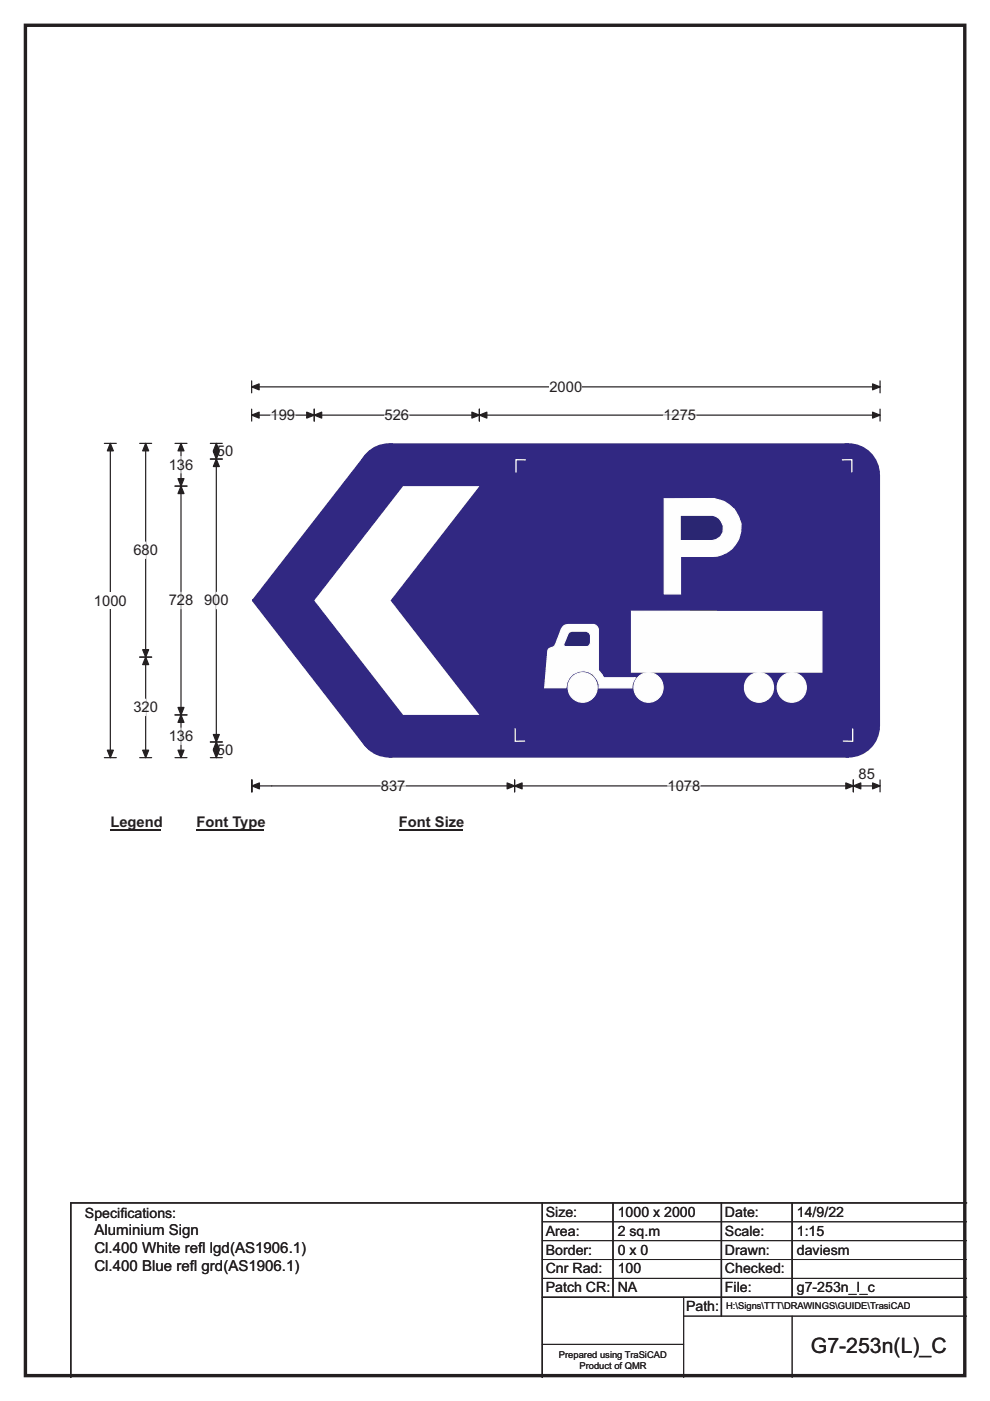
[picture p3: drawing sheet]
<svg xmlns="http://www.w3.org/2000/svg" width="210mm" height="297mm" viewBox="0 0 210 297" stroke-linecap="round" stroke-linejoin="round" font-family="sans-serif">
<path d="M5.4 5.4h199.2v286.3h-199.2z" fill="none" stroke="#231f20" stroke-width=".72"/>
<path d="M53.4 82h133.3M53.4 80.8v2.5M186.7 80.8v2.5" fill="none" stroke="#231f20" stroke-width=".25"/>
<g fill="#231f20" stroke="#231f20" stroke-width=".25">
<path d="M53.4 82l1.6-.6v1.3z" fill-rule="evenodd"/>
<path d="M185.1 81.4l1.6 .6-1.6 .7z" fill-rule="evenodd"/>
</g>
<path d="M116.5 80.3h7v3.5h-7z" fill="#fff"/>
<g fill="none" stroke="#231f20" stroke-width=".25">
<path d="M22.1 94h2.6M23.4 94v66.6M53.4 88h133.3M53.4 86.7v2.6M66.6 86.7v2.6M101.7 86.7v2.6M186.7 86.7v2.6M22.1 160.6h2.6M53.4 165.4v2.5M53.4 166.6h133.3M109.1 165.4v2.5M181 165.4v2.5"/>
<path d="M186.7 165.4v2.5"/>
</g>
<g fill="#231f20" stroke="#231f20" stroke-width=".25">
<path d="M66.6 88l1.6-.6v1.2z" fill-rule="evenodd"/>
<path d="M100.1 87.4l1.6 .6-1.6 .6z" fill-rule="evenodd"/>
<path d="M53.4 88l1.6-.6v1.2z" fill-rule="evenodd"/>
<path d="M65.1 87.4l1.5 .6-1.5 .6z" fill-rule="evenodd"/>
<path d="M101.7 88l1.6-.6v1.2z" fill-rule="evenodd"/>
<path d="M185.1 87.4l1.6 .6-1.6 .6z" fill-rule="evenodd"/>
<path d="M53.4 166.6l1.6-.6v1.3z" fill-rule="evenodd"/>
<path d="M107.6 166l1.5 .6-1.5 .7z" fill-rule="evenodd"/>
<path d="M109.1 166.6l1.6-.6v1.3z" fill-rule="evenodd"/>
<path d="M179.4 166l1.6 .6-1.6 .7z" fill-rule="evenodd"/>
<path d="M181 166.6l1.6-.6v1.3z" fill-rule="evenodd"/>
<path d="M185.1 166l1.6 .6-1.6 .7z" fill-rule="evenodd"/>
<path d="M23.4 94l.6 1.6h-1.2z" fill-rule="evenodd"/>
<path d="M22.8 159h1.2l-.6 1.6z" fill-rule="evenodd"/>
</g>
<path d="M57.4 88h5.2M81.6 88h5.2M140.7 88h7M80.8 166.6h5.2M141.6 166.6h6.9" fill="none" stroke="#fff" stroke-width=".25"/>
<path d="M19.9 125.6h7v3.5h-7z" fill="#fff"/>
<g fill="none" stroke="#231f20" stroke-width=".25">
<path d="M29.6 94h2.6M30.9 94v66.6M37.1 94h2.6M38.4 94v66.6M44.6 94h2.6M44.6 97.3h2.6M45.9 94v66.6M37.1 103.1h2.6M29.6 139.3h2.6M37.1 151.6h2.6M44.6 157.3h2.6M29.6 160.6h2.6"/>
<path d="M37.1 160.6h2.6M44.6 160.6h2.6"/>
</g>
<g fill="#231f20" stroke="#231f20" stroke-width=".25">
<path d="M30.9 139.3l.6 1.6h-1.2z" fill-rule="evenodd"/>
<path d="M30.3 159h1.2l-.6 1.6z" fill-rule="evenodd"/>
<path d="M30.9 94l.6 1.6h-1.2z" fill-rule="evenodd"/>
<path d="M30.3 137.7h1.2l-.6 1.6z" fill-rule="evenodd"/>
<path d="M38.4 103.1l.6 1.6h-1.2z" fill-rule="evenodd"/>
<path d="M37.8 150h1.2l-.6 1.6z" fill-rule="evenodd"/>
<path d="M38.4 94l.6 1.6h-1.2z" fill-rule="evenodd"/>
<path d="M37.8 101.5h1.2l-.6 1.6z" fill-rule="evenodd"/>
<path d="M38.4 151.6l.6 1.6h-1.2z" fill-rule="evenodd"/>
<path d="M37.8 159h1.2l-.6 1.6z" fill-rule="evenodd"/>
<path d="M45.9 97.3l.6 1.6h-1.3z" fill-rule="evenodd"/>
<path d="M45.2 155.7h1.3l-.6 1.6z" fill-rule="evenodd"/>
<path d="M45.9 94l.6 1.6h-1.3z" fill-rule="evenodd"/>
<path d="M45.2 95.7h1.3l-.6 1.6z" fill-rule="evenodd"/>
<path d="M45.9 157.3l.6 1.6h-1.3z" fill-rule="evenodd"/>
<path d="M45.2 159h1.3l-.6 1.6z" fill-rule="evenodd"/>
</g>
<path d="M38.4 96.8v3.5M30.9 114.9v3.5M38.4 125.6v3.5M45.9 125.6v3.5M30.9 148.2v3.5M38.4 154.4v3.5" fill="none" stroke="#fff" stroke-width=".25"/>
<path d="M23.4 172.6h10.8v3.5h-10.8z" fill="#fff"/>
<path d="M23.4 175.9h10.8" fill="none" stroke="#231f20" stroke-width=".32"/>
<path d="M41.6 172.6h14.5v3.5h-14.5z" fill="#fff"/>
<path d="M41.6 175.9h14.5" fill="none" stroke="#231f20" stroke-width=".32"/>
<path d="M84.6 172.6h13.5v3.5h-13.5z" fill="#fff"/>
<path d="M84.6 175.9h13.5" fill="none" stroke="#231f20" stroke-width=".32"/>
<g fill="#fff">
<path d="M23.4 176.8h.9v3.5h-.9z"/>
<path d="M41.6 176.8h35.5v3.5h-35.5z"/>
<path d="M84.6 176.8h5.2v3.5h-5.2z"/>
</g>
<g fill="#312882">
<path d="M77.3 96.6l5.2-2.6h97.5l6.7 6.7v53.3l-6.7 6.6h-97.5l-5.2-2.5-23.8-30.6v-.4z" fill-rule="evenodd"/>
<circle cx="82.5" cy="100.7" r="6.7"/>
<circle cx="53.8" cy="127.3" r=".34"/>
<circle cx="82.5" cy="154" r="6.7"/>
<circle cx="180" cy="154" r="6.7"/>
<circle cx="180" cy="100.7" r="6.7"/>
</g>
<path d="M85.5 103.1h16.2l-18.9 24.2 18.9 24.3h-16.2l-18.9-24.3z" fill-rule="evenodd" fill="#fff"/>
<path d="M111.5 97.5h-2.1v2.7M178.6 97.5h2.1v2.7M109.3 154.4v2.8l2.1-.1M180.8 154.4v2.8l-2.1-.1" fill="none" stroke="#fefefe" stroke-width=".26"/>
<g fill="#fefefe" stroke="#fefefe" stroke-width=".26">
<path d="M119.3 133l.3-.3 .9-.3h5.5l.4 .2 .5 .8v8.7l1.2 1.6h6.6l-.6 1.4-.1 .7h-6.9a3.5 3.5 0 0 0-3.5-3.6 3.5 3.5 0 0 0-3.6 3.6h-4.5l.7-7.9a1.56 1.56 0 0 1 1.2-.8l.4-.5z" fill-rule="evenodd"/>
<circle cx="123.6" cy="145.8" r="3.1"/>
<circle cx="137.5" cy="145.8" r="3.1"/>
</g>
<path d="M120.7 134l.6-.2h3.1a1.05 1.05 0 0 1 .9 .9v1.5a.98 .98 0 0 1-1 .9l-4.6-.1-.1-.5z" fill-rule="evenodd" fill="#2a2672" stroke="#fefefe" stroke-width=".26"/>
<g fill="#fefefe" stroke="#fefefe" stroke-width=".26">
<path d="M133.9 129.6l40.4 .1v12.8h-40.4z" fill-rule="evenodd"/>
<path d="M140.9 105.8l10.6-.1a6.2 6.2 0 0 1 5.2 8.6 6.1 6.1 0 0 1-5.5 3.7h-6.9v7.9h-3.4z" fill-rule="evenodd"/>
<circle cx="161" cy="145.8" r="3.1"/>
<circle cx="167.9" cy="145.8" r="3.1"/>
</g>
<path d="M144.3 109.2h6.9a2.71 2.71 0 0 1 2.3 2.8 2.71 2.71 0 0 1-2.5 2.6h-6.7z" fill-rule="evenodd" fill="#2a2672" stroke="#fefefe" stroke-width=".26"/>
<path d="M115 255v37M130 255v20M153 255v24M168 255v20M205 255h-190v37M115 275h90" fill="none" stroke="#231f20" stroke-width=".3"/>
<path d="M115 259h90M115 263h90M115 267h90M115 271h90M145 279h60M145 275v17M168 279v13M115 285h30" fill="none" stroke="#231f20" stroke-width=".21"/>
<text font-size="4.5" fill="#231f20" x="172" y="286.9">G7-253n(L)_C</text>
<g font-size="3.2" fill="#231f20">
<text x="20" y="261.9">Aluminium Sign</text>
<text x="20" y="265.8">Cl.400 White ref</text>
<text x="20" y="269.6">Cl.400 Blue ref</text>
<text x="40.3" y="269.6">l grd(AS1906.1)</text>
<text x="42" y="265.8">l lgd(AS1906.1)</text>
</g>
<g font-size="3.1" fill="#231f20">
<text x="116.5" y="83.1">2000</text>
<text x="57.4" y="89.1">199</text>
<text x="81.6" y="89.1">526</text>
<text x="140.7" y="89.1">1275</text>
<text x="35.8" y="99.6">136</text>
<text x="46" y="96.7">50</text>
<text x="28.3" y="117.7">680</text>
<text x="19.9" y="128.4">1000</text>
<text x="35.8" y="128.4">728</text>
<text x="43.3" y="128.4">900</text>
<text x="28.3" y="151">320</text>
<text x="35.8" y="157.1">136</text>
<text x="46" y="160">50</text>
<text x="80.8" y="167.7">837</text>
<text x="141.6" y="167.7">1078</text>
<text x="182.1" y="165.2">85</text>
<text x="23.4" y="175.4">Legend</text>
<text x="41.6" y="175.4">Font Type</text>
<text x="84.6" y="175.4">Font Size</text>
</g>
<g font-size="3" fill="#231f20">
<text x="115.8" y="258">Size:</text>
<text x="131" y="258">1000 x 2000</text>
<text x="153.8" y="258">Date:</text>
<text x="169" y="258">14/9/22</text>
<text x="18" y="258.2">Specif</text>
<text x="25.5" y="258.2">ications:</text>
<text x="115.8" y="262">Area:</text>
<text x="131" y="262">2 sq.m</text>
<text x="153.8" y="262">Scale:</text>
<text x="169" y="262">1:15</text>
<text x="115.8" y="266">Border:</text>
<text x="115.8" y="270">Cnr Rad:</text>
<text x="131" y="266">0 x 0</text>
<text x="131" y="270">100</text>
<text x="153.8" y="266">Drawn:</text>
<text x="153.8" y="270">Checked:</text>
<text x="169" y="266">daviesm</text>
<text x="115.8" y="274">Patch CR:</text>
<text x="131" y="274">NA</text>
<text x="153.8" y="274">File:</text>
<text x="169" y="274">g7-253n_l_c</text>
<text x="145.5" y="278">Path:</text>
</g>
<g font-size="2" fill="#231f20">
<text x="154" y="277.6">H:\Signs\TTT\DRAWINGS\GUIDE\TrasiCAD</text>
<text x="118.5" y="287.8">Prepared using TraSiCAD</text>
<text x="122.9" y="290.2">Product of QMR</text>
</g>
</svg>
